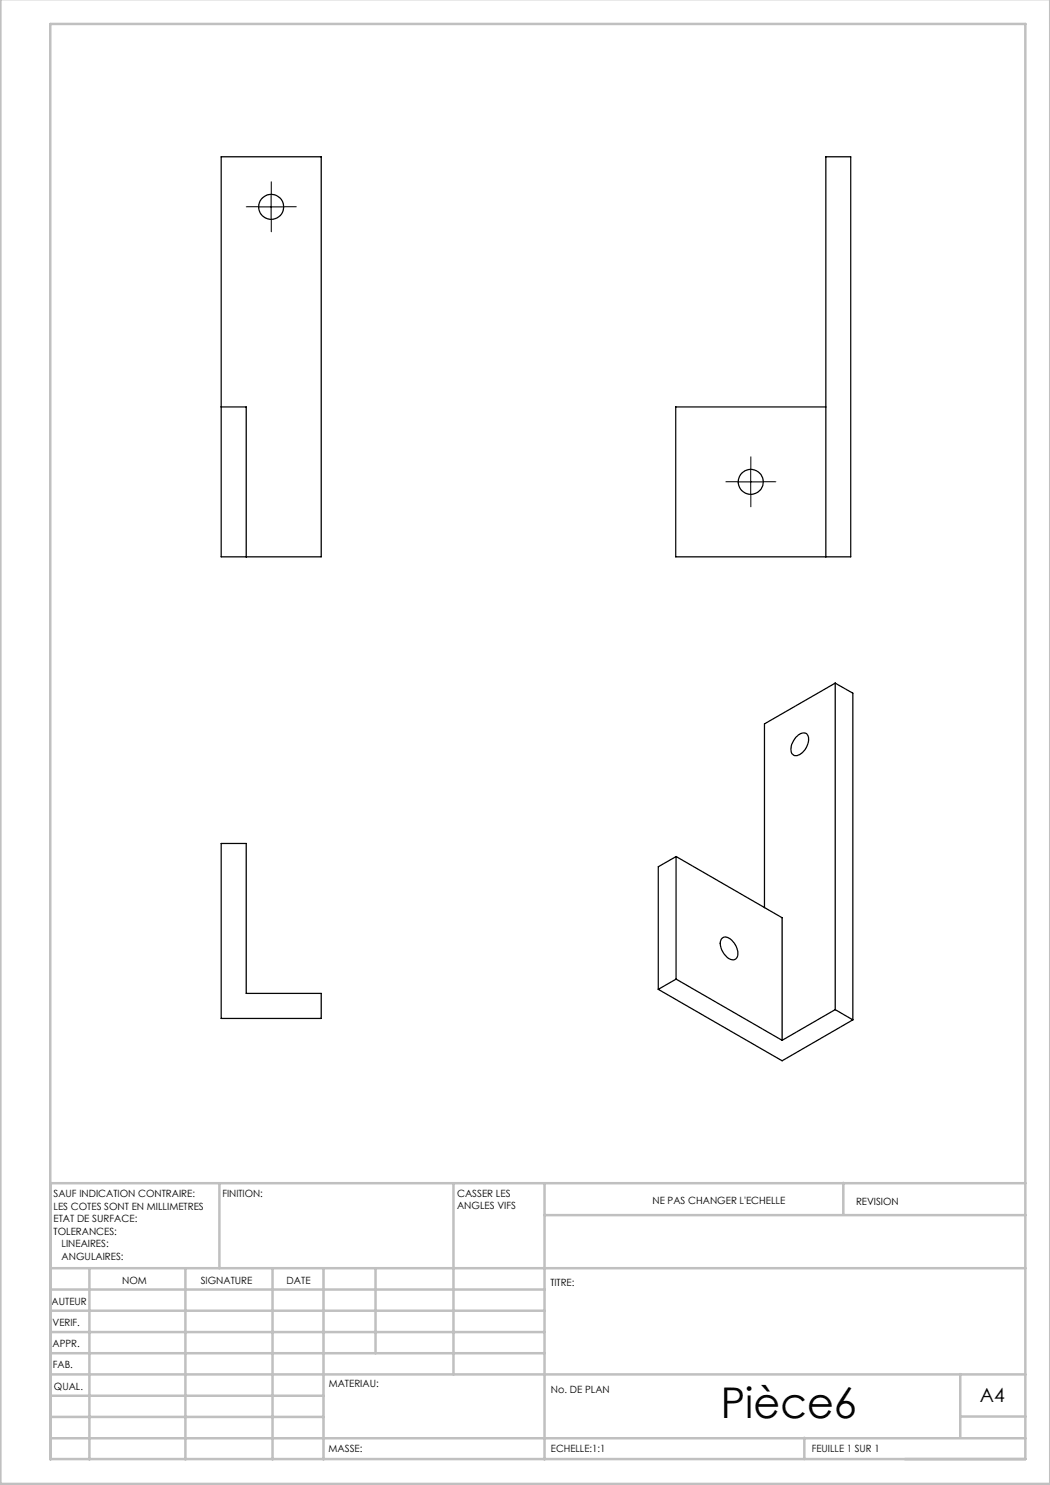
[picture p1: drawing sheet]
<svg xmlns="http://www.w3.org/2000/svg" width="210mm" height="297mm" viewBox="0 0 210 297" stroke-linecap="round" stroke-linejoin="round" font-family="sans-serif">
<path d="M54.3 38.9v-2.5M51.8 41.4h-2.5M54.3 43.9v2.5M56.8 41.4h2.5M147.7 96.4h-2.5M150.2 93.9v-2.5M150.2 98.9v2.5M152.7 96.4h2.5" fill="none" stroke="#000" stroke-width=".2" stroke-dasharray="30.5 1.3 1.3 1.3"/>
<path d="M54.2 38.9v5M51.8 41.4h4.9M147.6 96.4h5M150.1 93.9v5" fill="none" stroke="#000" stroke-width=".2"/>
<g fill="none" stroke="#c0c0c0" stroke-width=".5">
<path d="M.1 -.1v296.9h209.9v-296.9M10.1 4.8h195v287h-195zM43.9 236.6v17M90.7 236.6v38.3M108.9 236.6v55.3M168.7 236.6v6.3M205.1 236.6h-195v55.3M10.1 253.6h195M10.1 257.9h98.8M17.9 253.6v38.3M37.1 253.6v38.3M54.5 253.6v38.3"/>
<path d="M64.7 253.6v38.3M75.1 253.6v17M108.9 243h96.2M10.1 270.6h98.8M10.1 266.4h98.8M10.1 262.1h98.8M10.1 279.1h54.6M10.1 274.9h195M192.1 274.8v12.7M10.1 287.7h195M10.1 283.4h54.6M160.9 287.5v4.3"/>
<path d="M192.1 283.3h13"/>
</g>
<g fill="none" stroke="#000" stroke-width=".25">
<path d="M44.2 31.4h20v80h-20zM44.2 81.4h5v30M165.2 81.4h-30.1v30h35v-80h-4.9v80M167 136.6l-14.1 8.2v36.7M167 136.6v65.3M167 136.6l3.6 2v65.4M159.1 147.5a1.71 1.71 0 0 1 2.3-.7 3.1 3.1 0 0 1-1.2 3.9 1.17 1.17 0 0 1-1.9-.2 3.3 3.3 0 0 1 .8-3zM44.2 168.7h5v30h15v5h-20zM135.2 171.3v24.5M135.2 171.3l21.2 12.2v24.6M135.2 171.3l-3.5 2.1v24.5M131.7 197.9l24.7 14.3 14.2-8.2"/>
<path d="M135.2 195.8l-3.5 2.1M135.2 195.8l21.2 12.3M144.4 187.7a1.51 1.51 0 0 1 2.2 .6 2.9 2.9 0 0 1 .6 3.4 1.51 1.51 0 0 1-2.2-.7 2.9 2.9 0 0 1-.6-3.3zM167 201.9l-10.6 6.2M167 201.9l3.6 2.1"/>
<circle cx="54.2" cy="41.4" r="2.49"/>
<circle cx="150.1" cy="96.4" r="2.5"/>
</g>
<text font-size="8.5" x="144.2" y="283.5">Pièce6</text>
<text font-size="3.9" x="196" y="280.4">A4</text>
<g font-size="2">
<text x="10.7" y="239.5">SAUF INDICATION CONTRAIRE:</text>
<text x="44.5" y="239.5">FINITION:</text>
<text x="91.4" y="239.4">CASSER LES</text>
<text x="10.7" y="242">LES COTES SONT EN MILLIMETRES</text>
<text x="10.7" y="244.5">ETAT DE SURFACE:</text>
<text x="91.4" y="241.9">ANGLES VIFS</text>
<text x="130.5" y="240.8">NE PAS CHANGER L'ECHELLE</text>
<text x="171.2" y="241">REVISION</text>
<text x="10.7" y="247">TOLERANCES:</text>
<text x="12.3" y="249.5">LINEAIRES:</text>
<text x="12.3" y="252">ANGULAIRES:</text>
<text x="24.4" y="256.9">NOM</text>
<text x="40.1" y="256.8">SIGNATURE</text>
<text x="57.3" y="256.8">DATE</text>
<text x="110.1" y="257.1">TITRE:</text>
<text x="10.3" y="260.9">AUTEUR</text>
<text x="10.5" y="269.3">APPR.</text>
<text x="10.5" y="265.2">VERIF.</text>
<text x="10.6" y="273.6">FAB.</text>
<text x="10.8" y="278">QUAL.</text>
<text x="65.8" y="277.4">MATERIAU:</text>
<text x="110.2" y="278.5">No. DE PLAN</text>
<text x="65.7" y="290.4">MASSE:</text>
<text x="110.2" y="290.5">ECHELLE:1:1</text>
<text x="162.4" y="290.4">FEUILLE 1 SUR 1</text>
</g>
</svg>
